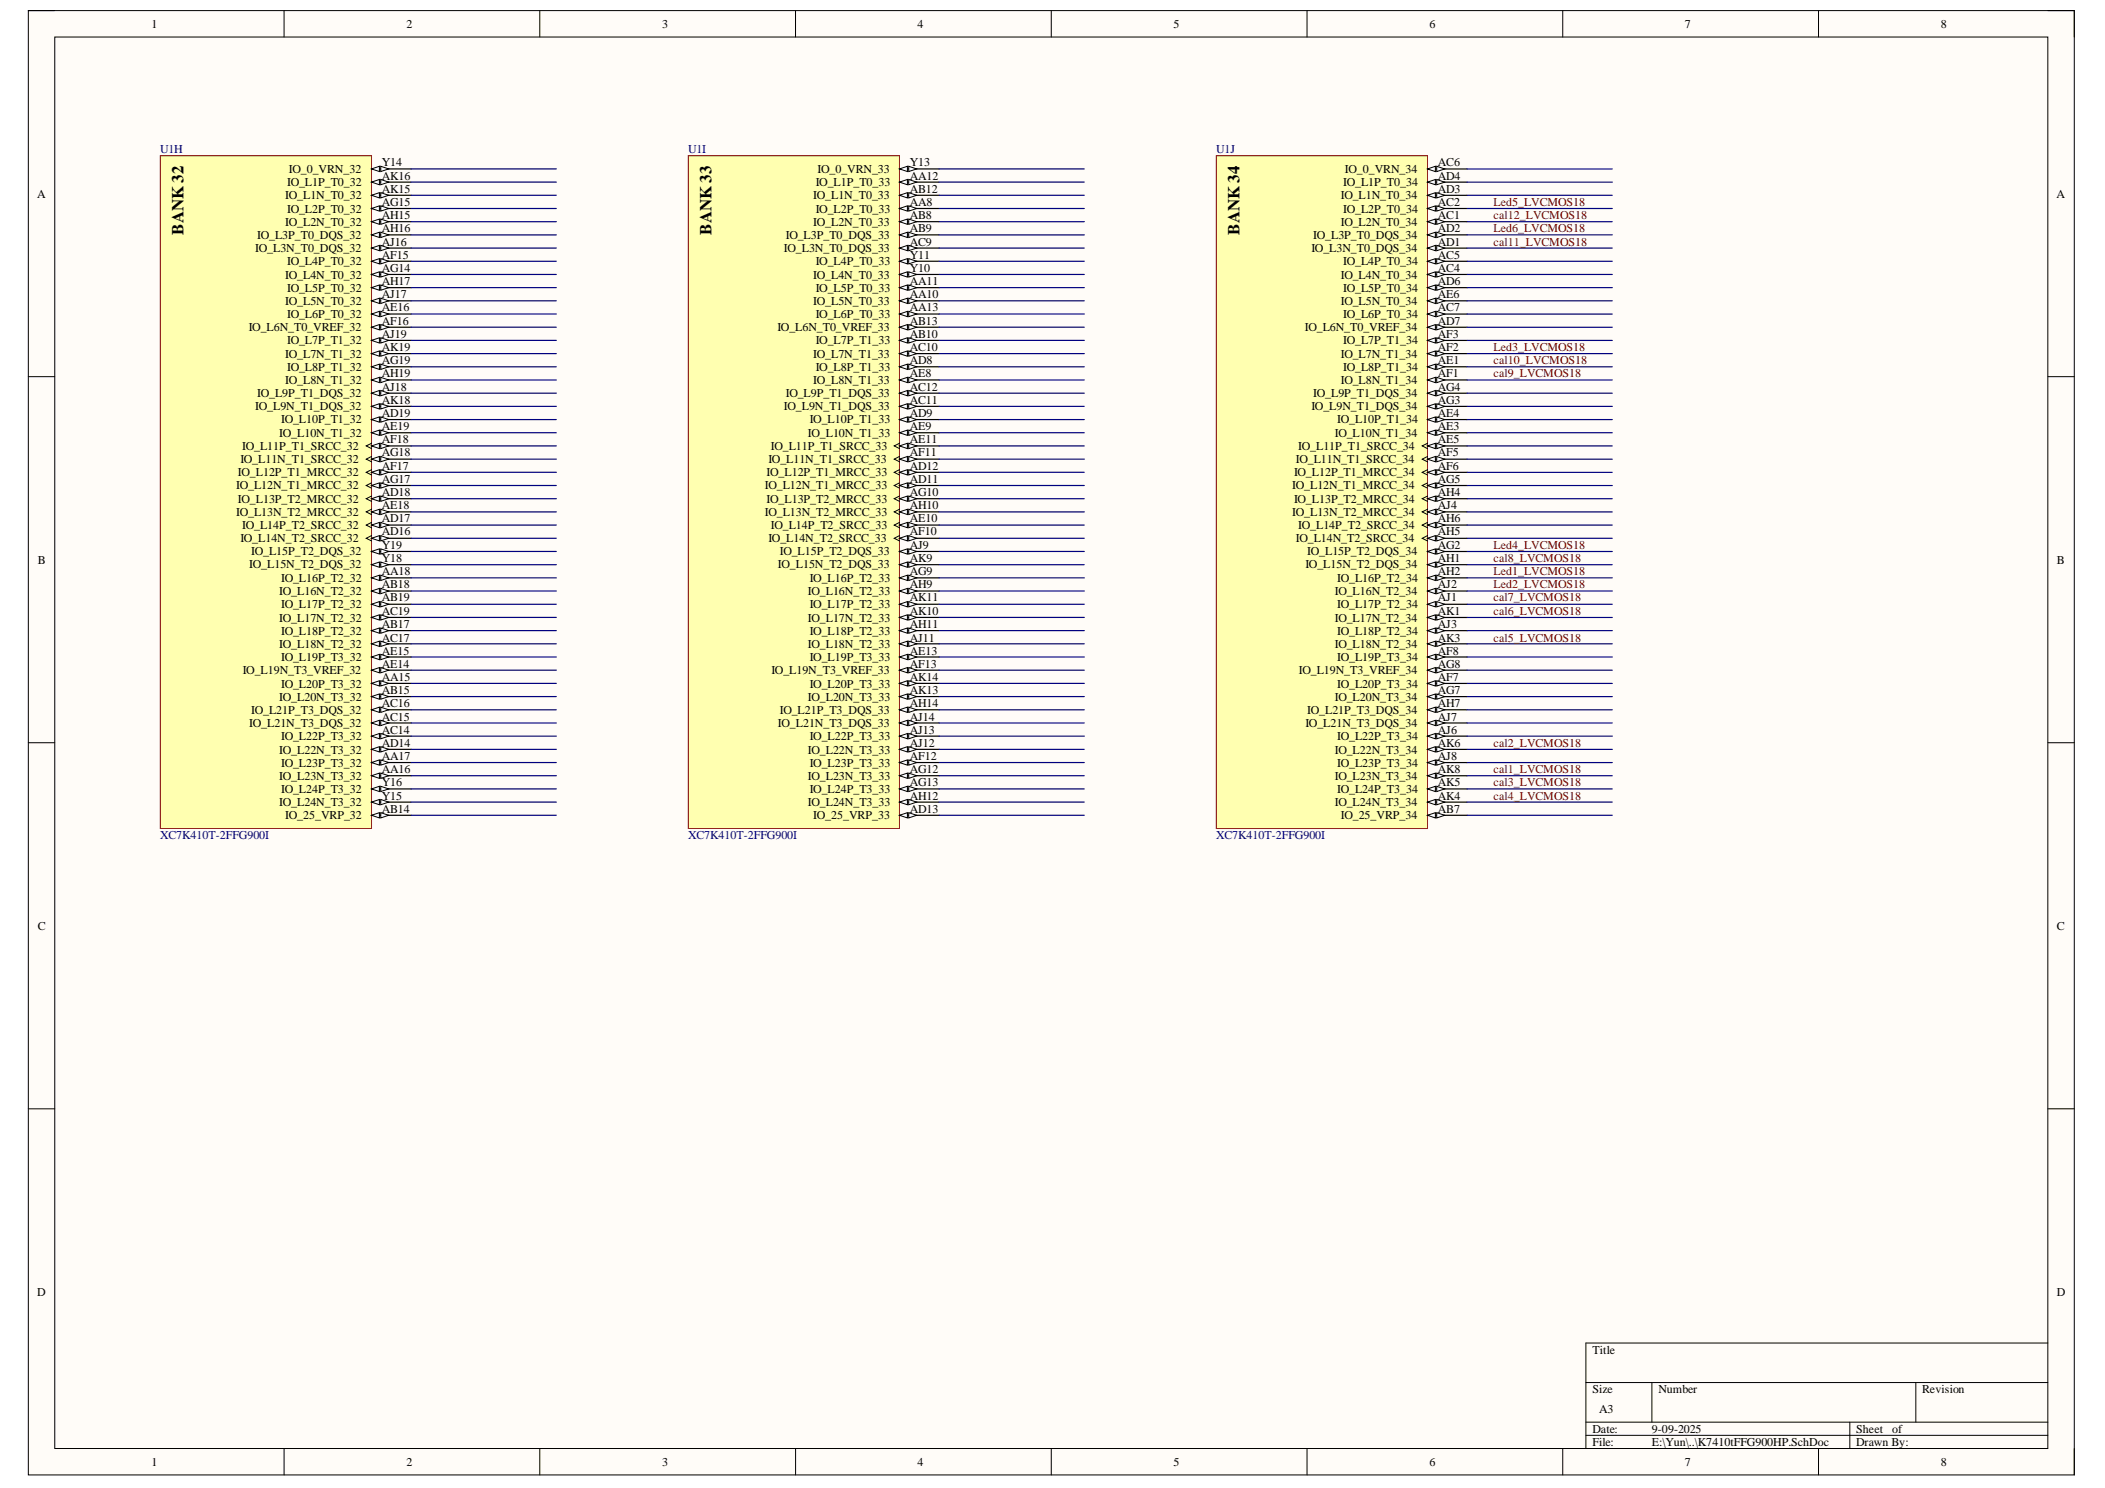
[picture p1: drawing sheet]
# Altium schematic sheet K7410tFFG900HP.SchDoc
size A3

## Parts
U1  XC7K410T-2FFG900I  [FFG900]  (parts H,I,J of 16)

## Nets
cal1_LVCMOS18: U1.AK8(IO_L23N_T3_34)
cal2_LVCMOS18: U1.AK6(IO_L22N_T3_34)
cal3_LVCMOS18: U1.AK5(IO_L24P_T3_34)
cal4_LVCMOS18: U1.AK4(IO_L24N_T3_34)
cal5_LVCMOS18: U1.AK3(IO_L18N_T2_34)
cal6_LVCMOS18: U1.AK1(IO_L17N_T2_34)
cal7_LVCMOS18: U1.AJ1(IO_L17P_T2_34)
cal8_LVCMOS18: U1.AH1(IO_L15N_T2_DQS_34)
cal9_LVCMOS18: U1.AF1(IO_L8N_T1_34)
cal10_LVCMOS18: U1.AE1(IO_L8P_T1_34)
cal11_LVCMOS18: U1.AD1(IO_L3N_T0_DQS_34)
cal12_LVCMOS18: U1.AC1(IO_L2N_T0_34)
Led1_LVCMOS18: U1.AH2(IO_L16P_T2_34)
Led2_LVCMOS18: U1.AJ2(IO_L16N_T2_34)
Led3_LVCMOS18: U1.AF2(IO_L7N_T1_34)
Led4_LVCMOS18: U1.AG2(IO_L15P_T2_DQS_34)
Led5_LVCMOS18: U1.AC2(IO_L2P_T0_34)
Led6_LVCMOS18: U1.AD2(IO_L3P_T0_DQS_34)

Not connected (* = marked no-connect by the designer): U1 AA8(IO_L2P_T0_33) AA10(IO_L5N_T0_33) AA11(IO_L5P_T0_33) AA12(IO_L1P_T0_33) AA13(IO_L6P_T0_33) AA15(IO_L20P_T3_32) AA16(IO_L23N_T3_32) AA17(IO_L23P_T3_32) AA18(IO_L16P_T2_32) AB7(IO_25_VRP_34) AB8(IO_L2N_T0_33) AB9(IO_L3P_T0_DQS_33) AB10(IO_L7P_T1_33) AB12(IO_L1N_T0_33) AB13(IO_L6N_T0_VREF_33) AB14(IO_25_VRP_32) AB15(IO_L20N_T3_32) AB17(IO_L18P_T2_32) AB18(IO_L16N_T2_32) AB19(IO_L17P_T2_32) AC4(IO_L4N_T0_34) AC5(IO_L4P_T0_34) AC6(IO_0_VRN_34) AC7(IO_L6P_T0_34) AC9(IO_L3N_T0_DQS_33) AC10(IO_L7N_T1_33) AC11(IO_L9N_T1_DQS_33) AC12(IO_L9P_T1_DQS_33) AC14(IO_L22P_T3_32) AC15(IO_L21N_T3_DQS_32) AC16(IO_L21P_T3_DQS_32) AC17(IO_L18N_T2_32) AC19(IO_L17N_T2_32) AD3(IO_L1N_T0_34) AD4(IO_L1P_T0_34) AD6(IO_L5P_T0_34) AD7(IO_L6N_T0_VREF_34) AD8(IO_L8P_T1_33) AD9(IO_L10P_T1_33) AD11(IO_L12N_T1_MRCC_33) AD12(IO_L12P_T1_MRCC_33) AD13(IO_25_VRP_33) AD14(IO_L22N_T3_32) AD16(IO_L14N_T2_SRCC_32) AD17(IO_L14P_T2_SRCC_32) AD18(IO_L13P_T2_MRCC_32) AD19(IO_L10P_T1_32) AE3(IO_L10N_T1_34) AE4(IO_L10P_T1_34) AE5(IO_L11P_T1_SRCC_34) AE6(IO_L5N_T0_34) AE8(IO_L8N_T1_33) AE9(IO_L10N_T1_33) AE10(IO_L14P_T2_SRCC_33) AE11(IO_L11P_T1_SRCC_33) AE13(IO_L19P_T3_33) AE14(IO_L19N_T3_VREF_32) AE15(IO_L19P_T3_32) AE16(IO_L6P_T0_32) AE18(IO_L13N_T2_MRCC_32) AE19(IO_L10N_T1_32) AF3(IO_L7P_T1_34) AF5(IO_L11N_T1_SRCC_34) AF6(IO_L12P_T1_MRCC_34) AF7(IO_L20P_T3_34) AF8(IO_L19P_T3_34) AF10(IO_L14N_T2_SRCC_33) AF11(IO_L11N_T1_SRCC_33) AF12(IO_L23P_T3_33) AF13(IO_L19N_T3_VREF_33) AF15(IO_L4P_T0_32) AF16(IO_L6N_T0_VREF_32) AF17(IO_L12P_T1_MRCC_32) AF18(IO_L11P_T1_SRCC_32) AG3(IO_L9N_T1_DQS_34) AG4(IO_L9P_T1_DQS_34) AG5(IO_L12N_T1_MRCC_34) AG7(IO_L20N_T3_34) AG8(IO_L19N_T3_VREF_34) AG9(IO_L16P_T2_33) AG10(IO_L13P_T2_MRCC_33) AG12(IO_L23N_T3_33) AG13(IO_L24P_T3_33) AG14(IO_L4N_T0_32) AG15(IO_L2P_T0_32) AG17(IO_L12N_T1_MRCC_32) AG18(IO_L11N_T1_SRCC_32) AG19(IO_L8P_T1_32) AH4(IO_L13P_T2_MRCC_34) AH5(IO_L14N_T2_SRCC_34) AH6(IO_L14P_T2_SRCC_34) AH7(IO_L21P_T3_DQS_34) AH9(IO_L16N_T2_33) AH10(IO_L13N_T2_MRCC_33) AH11(IO_L18P_T2_33) AH12(IO_L24N_T3_33) AH14(IO_L21P_T3_DQS_33) AH15(IO_L2N_T0_32) AH16(IO_L3P_T0_DQS_32) AH17(IO_L5P_T0_32) AH19(IO_L8N_T1_32) AJ3(IO_L18P_T2_34) AJ4(IO_L13N_T2_MRCC_34) AJ6(IO_L22P_T3_34) AJ7(IO_L21N_T3_DQS_34) AJ8(IO_L23P_T3_34) AJ9(IO_L15P_T2_DQS_33) AJ11(IO_L18N_T2_33) AJ12(IO_L22N_T3_33) AJ13(IO_L22P_T3_33) AJ14(IO_L21N_T3_DQS_33) AJ16(IO_L3N_T0_DQS_32) AJ17(IO_L5N_T0_32) AJ18(IO_L9P_T1_DQS_32) AJ19(IO_L7P_T1_32) AK9(IO_L15N_T2_DQS_33) AK10(IO_L17N_T2_33) AK11(IO_L17P_T2_33) AK13(IO_L20N_T3_33) AK14(IO_L20P_T3_33) AK15(IO_L1N_T0_32) AK16(IO_L1P_T0_32) AK18(IO_L9N_T1_DQS_32) AK19(IO_L7N_T1_32) Y10(IO_L4N_T0_33) Y11(IO_L4P_T0_33) Y13(IO_0_VRN_33) Y14(IO_0_VRN_32) Y15(IO_L24N_T3_32) Y16(IO_L24P_T3_32) Y18(IO_L15N_T2_DQS_32) Y19(IO_L15P_T2_DQS_32)
